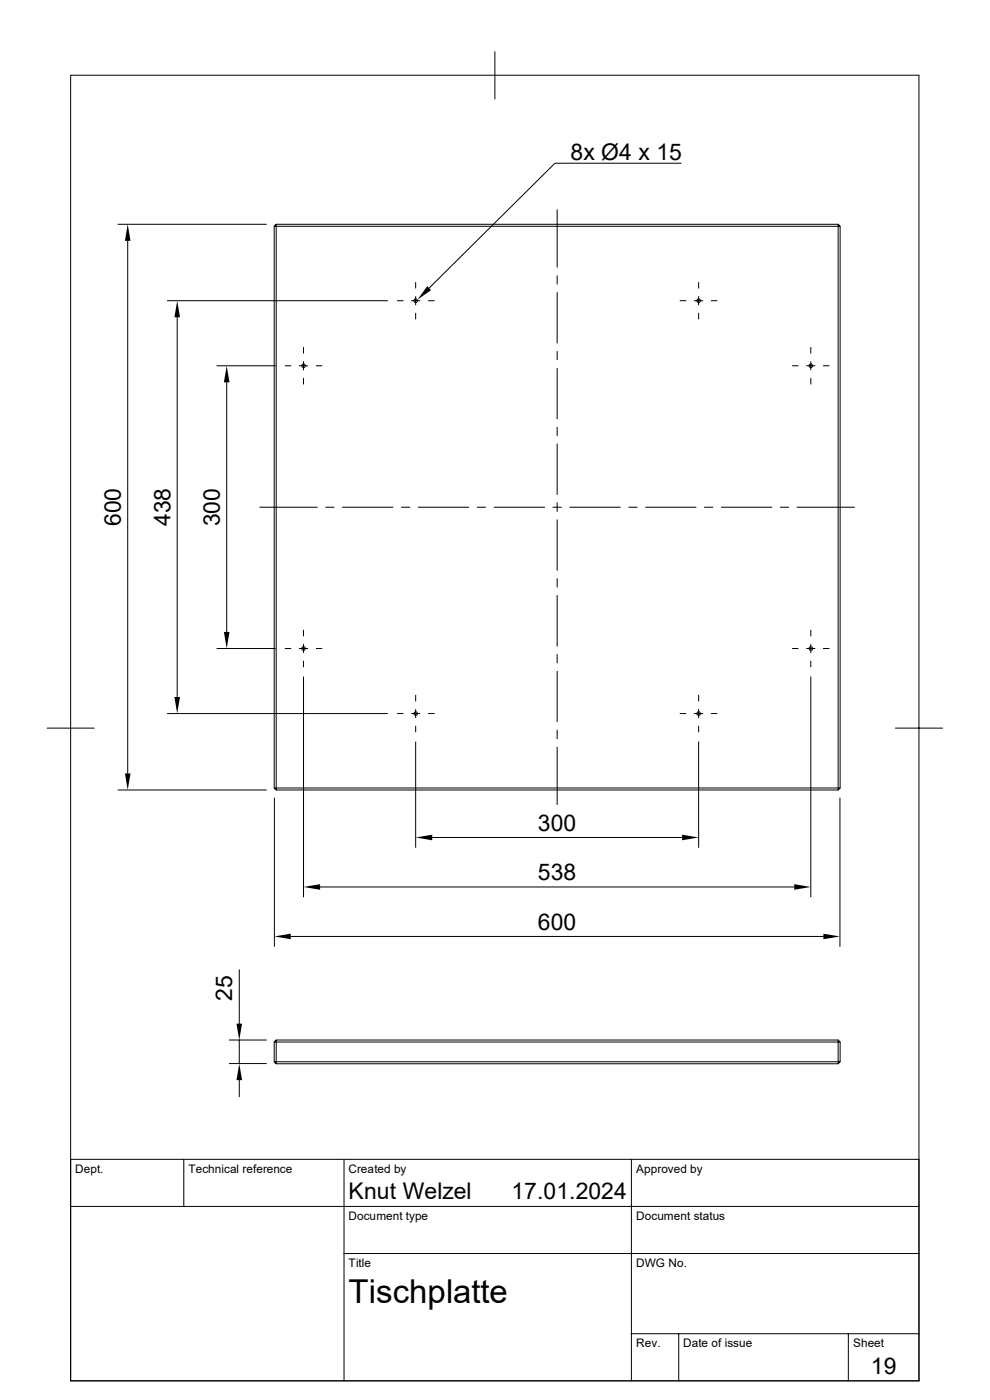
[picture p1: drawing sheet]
<svg xmlns="http://www.w3.org/2000/svg" width="210mm" height="297mm" viewBox="0 0 210 297" stroke-linecap="round" stroke-linejoin="round" font-family="sans-serif">
<g fill="none" stroke="#000" stroke-width=".21">
<path d="M15 16h179.9v276.9h-179.9zM105 11v10M144.5 34.6h-26.8l-26.7 26.5M25 47.6h31.5M27.1 51.1v113M58.2 48l.4-.4v.4zM58.2 48v119.2M58.6 48h119.2v119.2h-119.2zM58.6 47.6h119.2M88.2 59.9v1.2M118.2 44.5v12.2M118.2 58.5v1.8"/>
<path d="M148.2 59.9v1.2M177.8 47.6l.4 .4h-.4zM178.2 48v119.2M35.5 63.8h46.7M37.6 67.3v80.6M46 77.6h12.4M60.5 77.6h1.2M63.5 77.6h1.8M64.4 73.7v1.2M64.4 76.7v1.8M67.1 77.6h1.2M84.3 63.8h1.2"/>
<path d="M87.3 63.8h1.8M88.2 62.9v1.8M88.2 66.5v1.2M90.9 63.8h1.2M118.2 62.1v10.7M118.2 74.5v1.8M118.2 78.1v10.8M144.3 63.8h1.2M147.3 63.8h1.8M148.2 62.9v1.8M148.2 66.5v1.2M150.9 63.8h1.2"/>
<path d="M168.1 77.6h1.2M171.1 77.6h1.8M172 73.7v1.2M172 76.7v1.8M174.7 77.6h1.2M48.1 81.1v53M64.4 80.3v1.2M118.2 90.6v1.8M118.2 94.2v10.7M172 80.3v1.2M55.1 107.6h12.2M69.1 107.6h1.8"/>
<path d="M72.6 107.6h10.8M85.2 107.6h1.8M88.7 107.6h10.7M101.2 107.6h1.8M104.8 107.6h10.7M117.3 107.6h1.8M118.2 106.7v1.8M118.2 110.3v10.7M120.9 107.6h10.7M133.4 107.6h1.8M136.9 107.6h10.8M149.4 107.6h1.8"/>
<path d="M153 107.6h10.7M165.5 107.6h1.8M169.1 107.6h12.2M46 137.6h12.4M60.5 137.6h1.2M63.5 137.6h1.8M64.4 133.7v1.2M64.4 136.7v1.8M67.1 137.6h1.2M118.2 122.8v1.7M118.2 126.3v10.8M118.2 138.9v1.7"/>
<path d="M168.1 137.6h1.2M171.1 137.6h1.8M172 133.7v1.2M172 136.7v1.8M174.7 137.6h1.2M10 154.5h10M35.5 151.4h46.7M64.4 143.6v46.7M64.4 140.3v1.2M84.3 151.4h1.2M87.3 151.4h1.8M88.2 157.4v22.4"/>
<path d="M88.2 147.5v1.2M88.2 150.5v1.8M88.2 154.1v1.2M90.9 151.4h1.2M118.2 142.4v10.7M118.2 154.9v1.8M118.2 158.5v12.2M144.3 151.4h1.2M147.3 151.4h1.8M148.2 157.4v22.4M148.2 147.5v1.2M148.2 150.5v1.8"/>
<path d="M148.2 154.1v1.2M150.9 151.4h1.2M172 140.3v1.2M172 143.6v46.7M189.9 154.5h10M25 167.6h31.5M58.2 167.2h.4v.4zM58.2 169.3v31.5M58.6 167.6h119.2M91.7 177.7h53M177.8 167.2h.4l-.4 .4zM178.2 169.3v31.5"/>
<path d="M61.7 198.7h113M67.9 188.2h100.6M50.8 205.7v11.5M48.6 225.6h7.9M48.6 220.6h7.9M50.8 220.6v5M50.8 229.2v3.5M58.2 225.3h.4v.4zM58.2 221.1v4.2M58.6 220.6v.5h-.4zM58.6 221.1h119.2v4.2h-119.2zM58.6 225.7h119.2"/>
<path d="M58.6 220.6h119.2M177.8 225.3h.4l-.4 .4zM177.8 220.6l.4 .5h-.4zM178.2 221.1v4.2M15 255.9h179.9M39 246v9.9M73 246v46.9M133.9 246v46.9M194.9 246h-179.9v46.9M73 265.9h121.9M133.9 283h61M144 283v9.9"/>
<path d="M180 283v9.9"/>
<circle cx="64.4" cy="77.6" r=".39"/>
<circle cx="88.2" cy="63.8" r=".39"/>
<circle cx="148.2" cy="63.8" r=".39"/>
<circle cx="172" cy="77.6" r=".39"/>
<circle cx="64.4" cy="137.6" r=".39"/>
<circle cx="172" cy="137.6" r=".39"/>
<circle cx="88.2" cy="151.4" r=".39"/>
<circle cx="148.2" cy="151.4" r=".39"/>
</g>
<g fill="#000">
<path d="M27.1 47.6l.6 3.5h-1.2zM37.6 63.8l.6 3.5h-1.2zM90.6 60.7l.8 .9-2.8 2zM48.1 77.6l.6 3.5h-1.2zM47.5 134.1h1.2l-.6 3.5zM37 147.9h1.2l-.6 3.5zM26.5 164.1h1.2l-.6 3.5zM88.2 177.7l3.5-.6v1.2zM144.7 177.1l3.5 .6-3.5 .6zM58.2 198.7l3.5-.6v1.2zM64.4 188.2l3.5-.6v1.2zM168.5 187.6l3.5 .6-3.5 .6z"/>
<path d="M174.7 198.1l3.5 .6-3.5 .6zM50.2 217.2h1.2l-.6 3.4zM50.8 225.6l.6 3.6h-1.2z"/>
</g>
<text font-size="7" x="74" y="276.4">Tischplatte</text>
<g font-size="4.9">
<text x="121" y="33.9">8x Ø4 x 15</text>
<text x="25.7" y="111.6" transform="rotate(-90 25.7 111.6)">600</text>
<text x="36.2" y="111.6" transform="rotate(-90 36.2 111.6)">438</text>
<text x="46.7" y="111.7" transform="rotate(-90 46.7 111.7)">300</text>
<text x="114.1" y="176.2">300</text>
<text x="114.1" y="186.7">538</text>
<text x="114.1" y="197.2">600</text>
<text x="49.3" y="212.4" transform="rotate(-90 49.3 212.4)">25</text>
<text x="74" y="254.5">Knut Welzel</text>
<text x="108.5" y="254.5">17.01.2024</text>
<text x="184.7" y="291.6">19</text>
</g>
<g font-size="2.5">
<text x="16" y="248.8">Dept.</text>
<text x="40" y="248.8">Technical reference</text>
<text x="74" y="248.8">Created by</text>
<text x="134.9" y="248.8">Approved by</text>
<text x="74" y="258.7">Document type</text>
<text x="135" y="258.7">Document status</text>
<text x="74" y="268.7">Title</text>
<text x="135" y="268.7">DWG No.</text>
<text x="135" y="285.8">Rev.</text>
<text x="145" y="285.8">Date of issue</text>
<text x="181" y="285.8">Sheet</text>
</g>
</svg>
